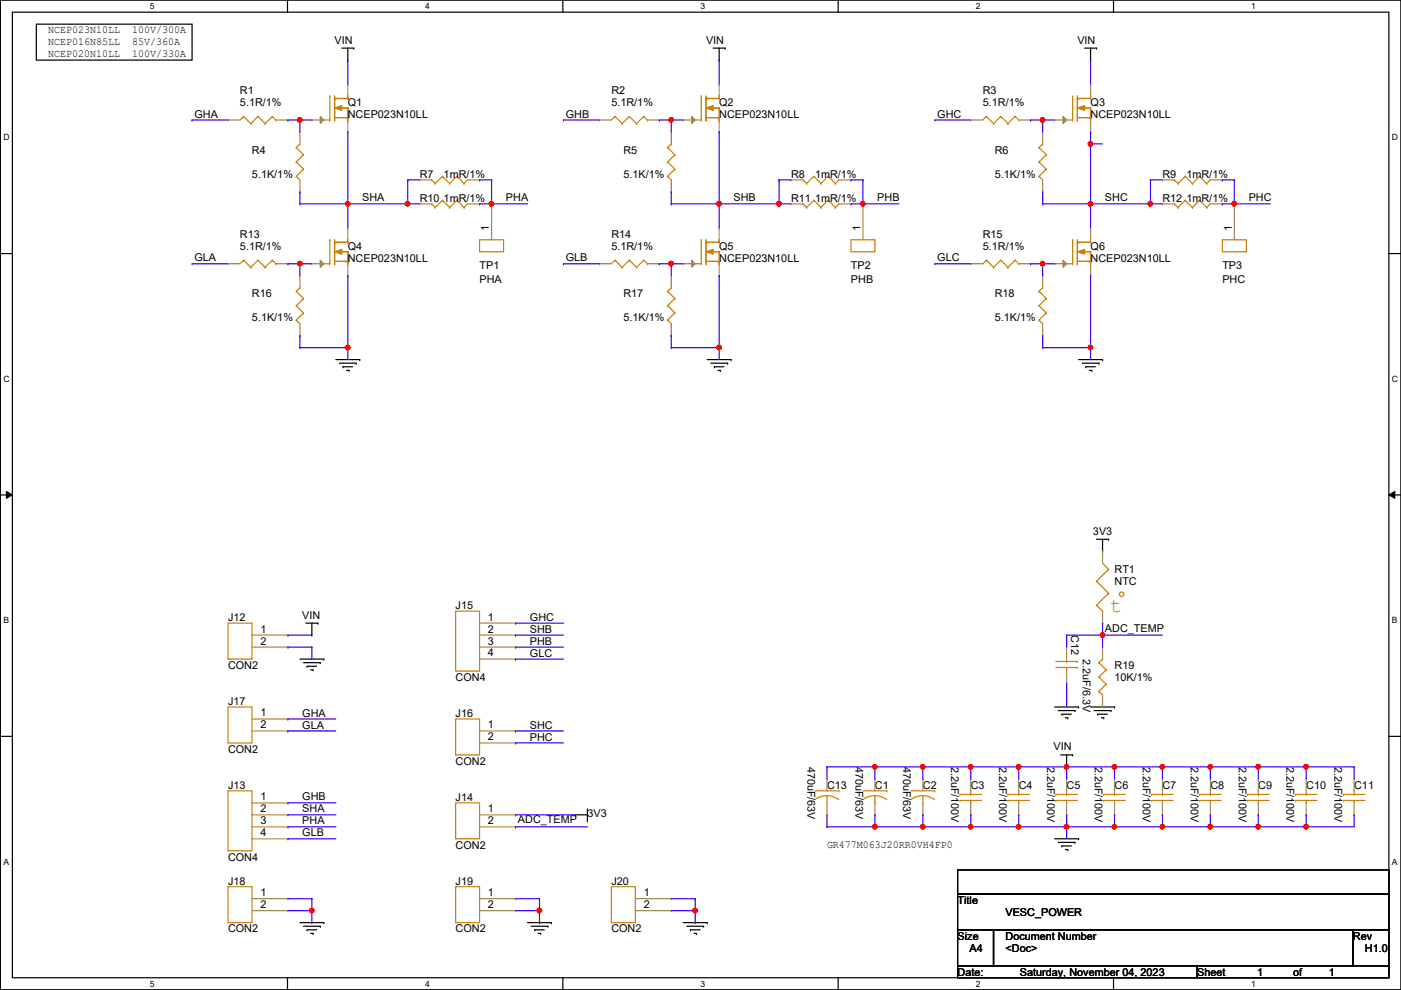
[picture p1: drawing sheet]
# OrCAD Capture schematic VESC_POWER.DSN
size A4; title: VESC_POWER; rev: H1.0

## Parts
C1  470uF/63V  [THR-12_5X30mm]
C2  470uF/63V  [THR-12_5X30mm]
C3  2.2uF/100V  [C1206]
C4  2.2uF/100V  [C1206]
C5  2.2uF/100V  [C1206]
C6  2.2uF/100V  [C1206]
C7  2.2uF/100V  [C1206]
C8  2.2uF/100V  [C1206]
C9  2.2uF/100V  [C1206]
C10  2.2uF/100V  [C1206]
C11  2.2uF/100V  [C1206]
C12  2.2uF/6.3V  [C0603]
C13  470uF/63V  [THR-12_5X30mm]
J12  CON2  [PZ-2P-2_54]
J13  CON4  [PZ-4P-2_54]
J14  CON2  [PZ-2P-2_54]
J15  CON4  [PZ-4P-2_54]
J16  CON2  [PZ-2P-2_54]
J17  CON2  [PZ-2P-2_54]
J18  CON2  [PZ-2P-2_54]
J19  CON2  [PZ-2P-2_54]
J20  CON2  [PZ-2P-2_54]
Q1  NCEP023N10LL  [TOLL]
Q2  NCEP023N10LL  [TOLL]
Q3  NCEP023N10LL  [TOLL]
Q4  NCEP023N10LL  [TOLL]
Q5  NCEP023N10LL  [TOLL]
Q6  NCEP023N10LL  [TOLL]
R1  5.1R/1%  [R0603]
R2  5.1R/1%  [R0603]
R3  5.1R/1%  [R0603]
R4  5.1K/1%  [R0603]
R5  5.1K/1%  [R0603]
R6  5.1K/1%  [R0603]
R7  1mR/1%  [R3920]
R8  1mR/1%  [R3920]
R9  1mR/1%  [R3920]
R10  1mR/1%  [R3920]
R11  1mR/1%  [R3920]
R12  1mR/1%  [R3920]
R13  5.1R/1%  [R0603]
R14  5.1R/1%  [R0603]
R15  5.1R/1%  [R0603]
R16  5.1K/1%  [R0603]
R17  5.1K/1%  [R0603]
R18  5.1K/1%  [R0603]
R19  10K/1%  [R0603]
RT1  NTC  [R0603]
TP1  PHA  [TP_8x8]
TP2  PHB  [TP_8x8]
TP3  PHC  [TP_8x8]

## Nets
3V3: J14.1 RT1.1
GND: C1.2 C2.2 C3.1 C4.1 C5.1 C6.1 C7.1 C8.1 C9.1 C10.1 C11.1 C12.2 C13.2 J12.2 J18.1 J18.2 J19.1 J19.2 J20.1 J20.2 Q4.3(SOURCE) Q5.3(SOURCE) Q6.3(SOURCE) R16.1 R17.1 R18.1 R19.1
VIN: C1.1 C2.1 C3.2 C4.2 C5.2 C6.2 C7.2 C8.2 C9.2 C10.2 C11.2 C13.1 J12.1 Q1.2(DRAIN) Q2.2(DRAIN) Q3.2(DRAIN)
ADC_TEMP: C12.1 J14.2 R19.2 RT1.2
GHA: J17.1 R1.1
GHB: J13.1 R2.1
GHC: J15.1 R3.1
GLA: J17.2 R13.1
GLB: J13.4 R14.1
GLC: J15.4 R15.1
PHA: J13.3 R7.1 R10.1 TP1.1
PHB: J15.3 R8.1 R11.1 TP2.1
PHC: J16.2 R9.1 R12.1 TP3.1
SHA: J13.2 Q1.3(SOURCE) Q4.2(DRAIN) R4.1 R7.2 R10.2
SHB: J15.2 Q2.3(SOURCE) Q5.2(DRAIN) R5.1 R8.2 R11.2
SHC: J16.1 Q3.3(SOURCE) Q6.2(DRAIN) R6.1 R9.2 R12.2
N230732: Q1.1(GATE) R1.2 R4.2
N230750: Q2.1(GATE) R2.2 R5.2
N230768: Q3.1(GATE) R3.2 R6.2
N231314: Q4.1(GATE) R13.2 R16.2
N231332: Q5.1(GATE) R14.2 R17.2
N231350: Q6.1(GATE) R15.2 R18.2

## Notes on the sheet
- NCEP023N10LL
- 100V/300A
- NCEP016N85LL
- 85V/360A
- NCEP020N10LL
- 100V/330A
- GR477M063J20RR0VH4FP0
